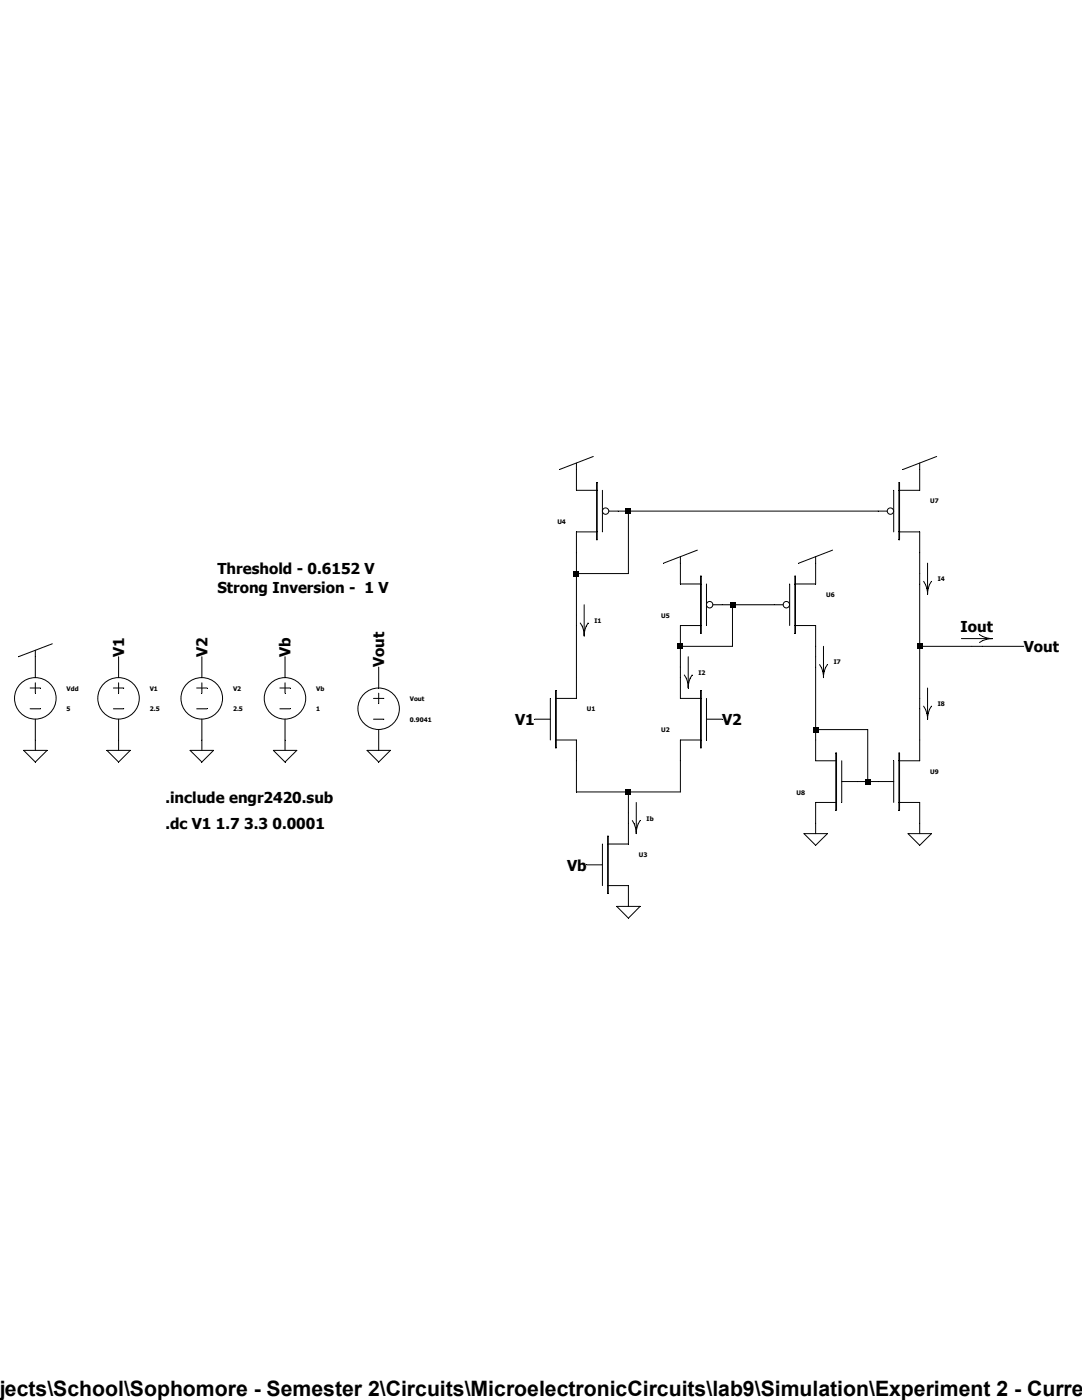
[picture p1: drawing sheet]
<svg xmlns="http://www.w3.org/2000/svg" width="216mm" height="279mm" viewBox="0 0 216 279" stroke-linecap="round" stroke-linejoin="round" font-family="sans-serif">
<g fill="none" stroke="#000" stroke-width=".2">
<path d="M115 92.4v5.5h4.2M118.4 91.1l-6.8 2.6M119 96.3h.2v11.4h-.2zM120.2 97.9v8.3M178.3 97.9v8.3M179.4 96.3h.1v11.4h-.1zM183.5 92.4v5.5h-4.1M186.9 91.1l-6.8 2.6M119.2 106.2h-4.2v33.2h-4.2M121.5 102h55.5M125.4 102v12.5h-10.4M135.8 111.1v5.4h4.1"/>
<path d="M139.1 109.8l-6.7 2.6M139.8 115h.1v11.4h-.1zM141 116.5v8.3M157.6 116.5v8.3M158.6 115h.1v11.4h-.1zM162.8 111.1v5.4h-4.2M166.1 109.8l-6.7 2.6M179.4 106.2h4.1v45.6h-4.1M184.3 116l.4 .7 .4 1.5 .4-1.5 .4-.7M185.1 112.4v6.2M6 137.3h2.1M7 129.8v5.4"/>
<path d="M7 136.3v2M10.4 128.5l-6.7 2.6M22.6 137.3h2.1M23.7 131.1v4.1M23.7 136.3v2M39.2 137.3h2.1M40.3 131.1v4.1M40.3 136.3v2M55.8 137.3h2.1M56.9 131.1v4.1M56.9 136.3v2M74.5 139.4h2.1"/>
<path d="M75.6 133.1v4.2M75.6 138.3v2.1M109.8 139.4v8.3M110.8 137.8h.2v11.4h-.2zM116.6 120.7v6.2M117.3 124.3l-.3 .7-.4 1.5-.4-1.5-.4-.7M136.5 134.7l.4 .7 .4 1.5 .4-1.5 .4-.7M137.3 131.1v6.2M139.8 137.8h.1v11.4h-.1zM139.9 124.8h-4.1v14.6h4.1M141 139.4v8.3M142.3 120.7h14"/>
<path d="M146.2 120.7v8.3h-10.4M158.6 124.8h4.2v27h4.1M163.5 132.6l.4 .7 .4 1.5 .4-1.5 .4-.7M164.3 129v6.2M183.5 129h20.8M185.1 137.3v6.2M191.8 127.4h6.3M195.5 126.7l.6 .3 1.6 .4-1.6 .4-.6 .4M4.7 149.8h4.7l-2.4 2.3zM6 141.5h2.1M7 143.5v6.3M21.3 149.8h4.7l-2.3 2.3z"/>
<path d="M22.6 141.5h2.1M23.7 143.5v6.3M37.9 149.8h4.7l-2.3 2.3zM39.2 141.5h2.1M40.3 143.5v6.3M54.5 149.8h4.7l-2.3 2.3zM55.8 141.5h2.1M56.9 143.5v6.3M73.2 149.8h4.7l-2.3 2.3zM74.5 143.5h2.1M75.6 145.6v4.2M106.7 143.5h3.1"/>
<path d="M110.8 147.7h4.2v10.4h20.8v-10.4h4.1M125.4 158.1v10.3h-4.2M141 143.5h3.1M162.8 145.6h10.3v10.4M166.8 150.3h.1v11.4h-.1zM168 156h10.3M168 151.8v8.3M178.3 151.8v8.3M179.4 150.3h.1v11.4h-.1zM185.9 140.9l-.4 .7-.4 1.5-.4-1.5-.4-.7M117.1 172.6h3.1M120.2 168.4v8.3"/>
<path d="M121.2 166.9h.2v11.4h-.2zM121.2 176.7h4.2v4.2M127 160.1v6.3M127.7 163.8l-.4 .6-.3 1.6-.4-1.6-.4-.6M160.4 166.4h4.7l-2.3 2.3zM166.9 160.1h-4.1v6.3M179.4 160.1h4.1v6.3M181.2 166.4h4.7l-2.4 2.3zM123.1 180.9h4.6l-2.3 2.3z"/>
<circle cx="120.8" cy="102" r=".64"/>
<circle cx="177.7" cy="102" r=".64"/>
<circle cx="7.1" cy="139.4" r="4.1"/>
<circle cx="23.7" cy="139.4" r="4.1"/>
<circle cx="40.3" cy="139.4" r="4.1"/>
<circle cx="56.9" cy="139.4" r="4.1"/>
<circle cx="141.6" cy="120.7" r=".64"/>
<circle cx="156.9" cy="120.7" r=".64"/>
<circle cx="75.6" cy="141.4" r="4.1"/>
</g>
<path d="M114.5 113.9h1.1v1.1h-1.1zM124.9 101.5h1v1.1h-1zM135.2 128.5h1.1v1h-1.1zM145.6 120.2h1.1v1h-1.1zM183 128.5h1.1v1h-1.1zM124.9 157.5h1v1.1h-1zM162.2 145.1h1.1v1.1h-1.1zM172.6 155.4h1.1v1.1h-1.1z" fill="#000"/>
<text font-size="4.2" x="-.2" y="278.6">jects\School\Sophomore - Semester 2\Circuits\MicroelectronicCircuits\lab9\Simulation\Experiment 2 - Curre</text>
<g font-size="3">
<text x="43.4" y="114.6">Threshold - 0.6152 V</text>
<text x="43.4" y="118.3">Strong Inversion - 1 V</text>
<text x="24.8" y="131.1" transform="rotate(-90 24.8 131.1)">V1</text>
<text x="41.4" y="131.1" transform="rotate(-90 41.4 131.1)">V2</text>
<text x="58" y="131.1" transform="rotate(-90 58 131.1)">Vb</text>
<text x="191.7" y="126">Iout</text>
<text x="204.3" y="130.2">Vout</text>
<text x="76.7" y="133.1" transform="rotate(-90 76.7 133.1)">Vout</text>
<text x="102.8" y="144.7">V1</text>
<text x="144.1" y="144.7">V2</text>
<text x="33" y="160.3">.include engr2420.sub</text>
<text x="33" y="165.5">.dc V1 1.7 3.3 0.0001</text>
<text x="113.2" y="173.8">Vb</text>
</g>
<g font-size="1.2">
<text x="185.6" y="100.4">U7</text>
<text x="111.2" y="104.6">U4</text>
<text x="164.8" y="119.1">U6</text>
<text x="187.2" y="116">I4</text>
<text x="118.6" y="124.3">I1</text>
<text x="132" y="123.3">U5</text>
<text x="13.3" y="137.8">Vdd</text>
<text x="29.9" y="137.8">V1</text>
<text x="46.5" y="137.8">V2</text>
<text x="63.1" y="137.8">Vb</text>
<text x="139.4" y="134.7">I2</text>
<text x="166.4" y="132.6">I7</text>
<text x="13.3" y="142">5</text>
<text x="29.9" y="142">2.5</text>
<text x="46.5" y="142">2.5</text>
<text x="63.1" y="142">1</text>
<text x="81.8" y="139.9">Vout</text>
<text x="117.1" y="142">U1</text>
<text x="187.2" y="140.9">I8</text>
<text x="81.8" y="144">0.9041</text>
<text x="132" y="146.1">U2</text>
<text x="185.6" y="154.4">U9</text>
<text x="158.9" y="158.6">U8</text>
<text x="129" y="163.8">Ib</text>
<text x="127.5" y="171">U3</text>
</g>
</svg>
